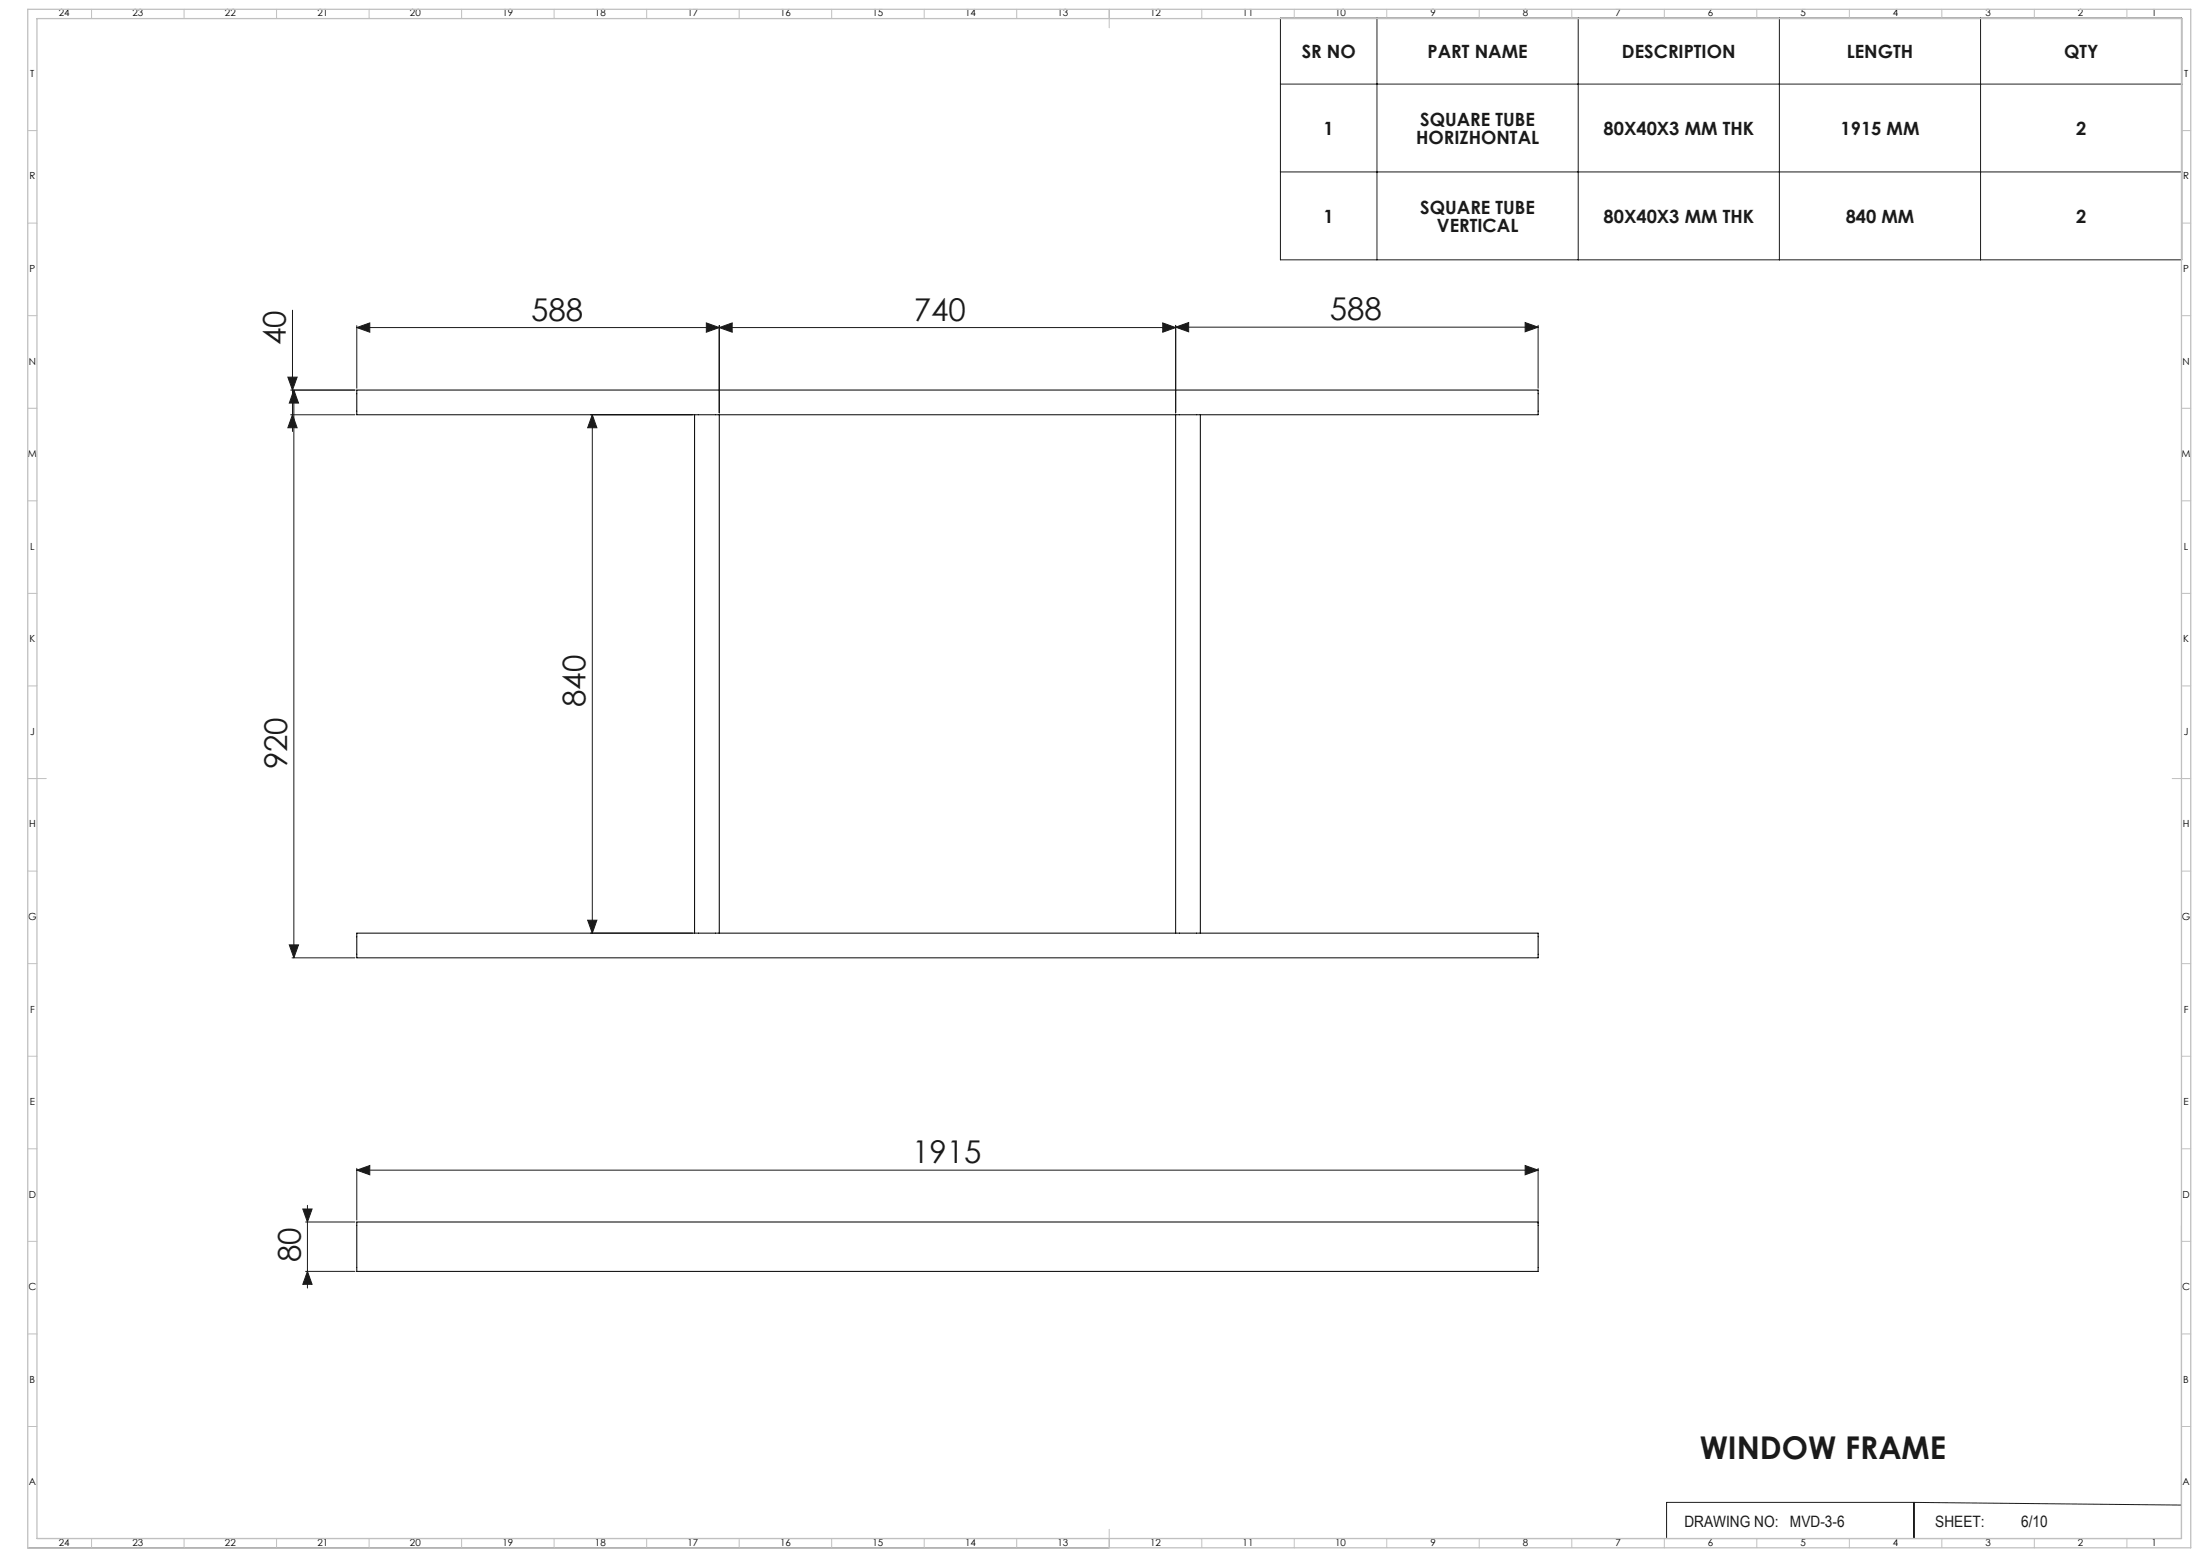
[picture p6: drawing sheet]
<svg xmlns="http://www.w3.org/2000/svg" width="1189mm" height="841mm" viewBox="0 0 1189 841" stroke-linecap="round" stroke-linejoin="round" font-family="sans-serif">
<g fill="none" stroke="#191924" stroke-width=".54">
<path d="M692 10h487v130h-487zM744 10v130M853 10v130M962 10v130M1070 10v130M692 45h487M692 93h487M158 168v65M193 177l7-3v5zM193 177h442M193 176v34M382 174l7 3-7 2z"/>
<path d="M389 177l7-3v5zM389 176v47M628 174l7 3-7 2zM635 177l7-3v5zM635 176v47M635 177h196M824 174l7 3-7 2zM831 176v34M156 204h5l-3 7zM157 211h35M159 211v306M159 211l2 7h-5z"/>
<path d="M157 224h35M158 224l3 7h-5zM319 224h55M320 224v280M320 224l3 7h-5zM318 497h5l-3 7zM156 510h5l-2 7zM158 517h34M319 504h55M193 632l7-2v5zM193 631v28M193 632h638"/>
<path d="M824 630l7 2-7 3zM831 631v30M164 653h5l-3 7zM166 651v45M165 660h27M1179 662v169h-430M165 687h27M166 687l3 7h-5zM1034 812h-133v19M1034 812v19M1034 812l145 1M15 836h584"/>
<path d="M20 831h579M648 831h1"/>
</g>
<g fill="none" stroke="#c0c0c0" stroke-width=".54">
<path d="M49 5v5M99 5v5M149 5v5M199 5v5M249 5v5M299 5v5M349 5v5M399 5v5M449 5v5M499 5v5M549 5v5M599 5v10"/>
<path d="M649 5v5M699 5v5M749 5v5M799 5v5M849 5v5M899 5v5M949 5v5M999 5v5M1049 5v5M1099 5v5M1149 5v5M15 71h5"/>
<path d="M1179 71h5M15 121h5M1179 121h5M15 171h5M1179 171h5M15 221h5M1179 221h5M15 271h5M1179 271h5M15 321h5M1179 321h5M15 371h5"/>
<path d="M1179 371h5M15 421h10M1174 421h10M15 471h5M1179 471h5M15 521h5M1179 521h5M15 571h5M1179 571h5M15 621h5M1179 621h5M15 671h5"/>
<path d="M1179 671h5M15 721h5M1179 721h5M15 771h5M1179 771h5M49 831v5M99 831v5M149 831v5M199 831v5M249 831v5M299 831v5M349 831v5"/>
<path d="M399 831v5M449 831v5M499 831v5M549 831v5M599 826v10M649 831v5M699 831v5M749 831v5M799 831v5M849 831v5M899 831v5M949 831v5"/>
<path d="M999 831v5M1049 831v5M1099 831v5M1149 831v5"/>
</g>
<path d="M15 5h1169v831h-1169zM20 10h1159v821h-1159z" fill="none" stroke="#c0c0c0" stroke-width=".7"/>
<g fill="#191924">
<path d="M389 177l7-3v5zM628 174l7 3-7 2zM635 177l7-3v5zM824 174l7 3-7 2zM193 177l7-3v5zM382 174l7 3-7 2zM193 632l7-2v5zM824 630l7 2-7 3z"/>
<path d="M158 224l3 7h-5zM156 204h5l-3 7z"/>
<path d="M159 211l2 7h-5zM156 510h5l-2 7zM320 224l3 7h-5zM318 497h5l-3 7zM164 653h5l-3 7zM166 687l3 7h-5z"/>
</g>
<g fill="none" stroke="#000" stroke-width=".54">
<path d="M375 224h14M375 224h-182v-13h638v13h-182M375 224v280M389 224v280M389 224h246M635 224h14M635 224v280M649 224v280M375 504h14M375 504h-182v13h638v-13h-182M389 504h246M635 504h14"/>
<path d="M193 660h638v27h-638z"/>
</g>
<g font-size="16.9" fill="#191924">
<text x="287" y="173">588</text>
<text x="494" y="173">740</text>
<text x="719" y="173">588</text>
<text x="154" y="186" transform="rotate(-90 154 186)">40</text>
<text x="316" y="382" transform="rotate(-90 316 382)">840</text>
<text x="155" y="416" transform="rotate(-90 155 416)">920</text>
<text x="493" y="628">1915</text>
<text x="163" y="682" transform="rotate(-90 163 682)">80</text>
<text x="919" y="788">WINDOW FRAME</text>
</g>
<g font-size="9.9" fill="#191924">
<text x="704" y="31">SR NO</text>
<text x="772" y="31">PART NAME</text>
<text x="877" y="31">DESCRIPTION</text>
<text x="998" y="31">LENGTH</text>
<text x="1115" y="31">QTY</text>
<text x="768" y="68">SQUARE TUBE</text>
<text x="715" y="73">1</text>
<text x="765" y="78">HORIZHONTAL</text>
<text x="867" y="73">80X40X3 MM THK</text>
<text x="995" y="73">1915 MM</text>
<text x="1122" y="73">2</text>
<text x="768" y="115">SQUARE TUBE</text>
<text x="715" y="120">1</text>
<text x="777" y="125">VERTICAL</text>
<text x="867" y="120">80X40X3 MM THK</text>
<text x="997" y="120">840 MM</text>
<text x="1122" y="120">2</text>
</g>
<g font-size="8.5" fill="#191924">
<text x="910" y="825">DRAWING NO:</text>
<text x="967" y="825">MVD-3-6</text>
<text x="1046" y="825">SHEET:</text>
<text x="1092" y="825">6/10</text>
</g>
<g font-size="5.3">
<text x="32" y="9">24</text>
<text x="72" y="9">23</text>
<text x="122" y="9">22</text>
<text x="172" y="9">21</text>
<text x="222" y="9">20</text>
<text x="272" y="9">19</text>
<text x="322" y="9">18</text>
<text x="372" y="9">17</text>
<text x="422" y="9">16</text>
<text x="472" y="9">15</text>
<text x="522" y="9">14</text>
<text x="572" y="9">13</text>
<text x="622" y="9">12</text>
<text x="672" y="9">11</text>
<text x="722" y="9">10</text>
<text x="773" y="9">9</text>
<text x="823" y="9">8</text>
<text x="873" y="9">7</text>
<text x="923" y="9">6</text>
<text x="973" y="9">5</text>
<text x="1023" y="9">4</text>
<text x="1073" y="9">3</text>
<text x="1123" y="9">2</text>
<text x="1163" y="9">1</text>
<text x="16" y="42">T</text>
<text x="1180" y="42">T</text>
<text x="16" y="97">R</text>
<text x="1180" y="97">R</text>
<text x="16" y="147">P</text>
<text x="1180" y="147">P</text>
<text x="16" y="197">N</text>
<text x="1180" y="197">N</text>
<text x="15" y="247">M</text>
<text x="1179" y="247">M</text>
<text x="16" y="297">L</text>
<text x="1180" y="297">L</text>
<text x="16" y="347">K</text>
<text x="1180" y="347">K</text>
<text x="16" y="397">J</text>
<text x="1180" y="397">J</text>
<text x="16" y="447">H</text>
<text x="1180" y="447">H</text>
<text x="15" y="497">G</text>
<text x="1179" y="497">G</text>
<text x="16" y="547">F</text>
<text x="1180" y="547">F</text>
<text x="16" y="597">E</text>
<text x="1180" y="597">E</text>
<text x="16" y="647">D</text>
<text x="1180" y="647">D</text>
<text x="15" y="697">C</text>
<text x="1179" y="697">C</text>
<text x="16" y="747">B</text>
<text x="1180" y="747">B</text>
<text x="16" y="802">A</text>
<text x="1180" y="802">A</text>
<text x="32" y="835">24</text>
<text x="72" y="835">23</text>
<text x="122" y="835">22</text>
<text x="172" y="835">21</text>
<text x="222" y="835">20</text>
<text x="272" y="835">19</text>
<text x="322" y="835">18</text>
<text x="372" y="835">17</text>
<text x="422" y="835">16</text>
<text x="472" y="835">15</text>
<text x="522" y="835">14</text>
<text x="572" y="835">13</text>
<text x="622" y="835">12</text>
<text x="672" y="835">11</text>
<text x="722" y="835">10</text>
<text x="773" y="835">9</text>
<text x="823" y="835">8</text>
<text x="873" y="835">7</text>
<text x="923" y="835">6</text>
<text x="973" y="835">5</text>
<text x="1023" y="835">4</text>
<text x="1073" y="835">3</text>
<text x="1123" y="835">2</text>
<text x="1163" y="835">1</text>
</g>
</svg>
